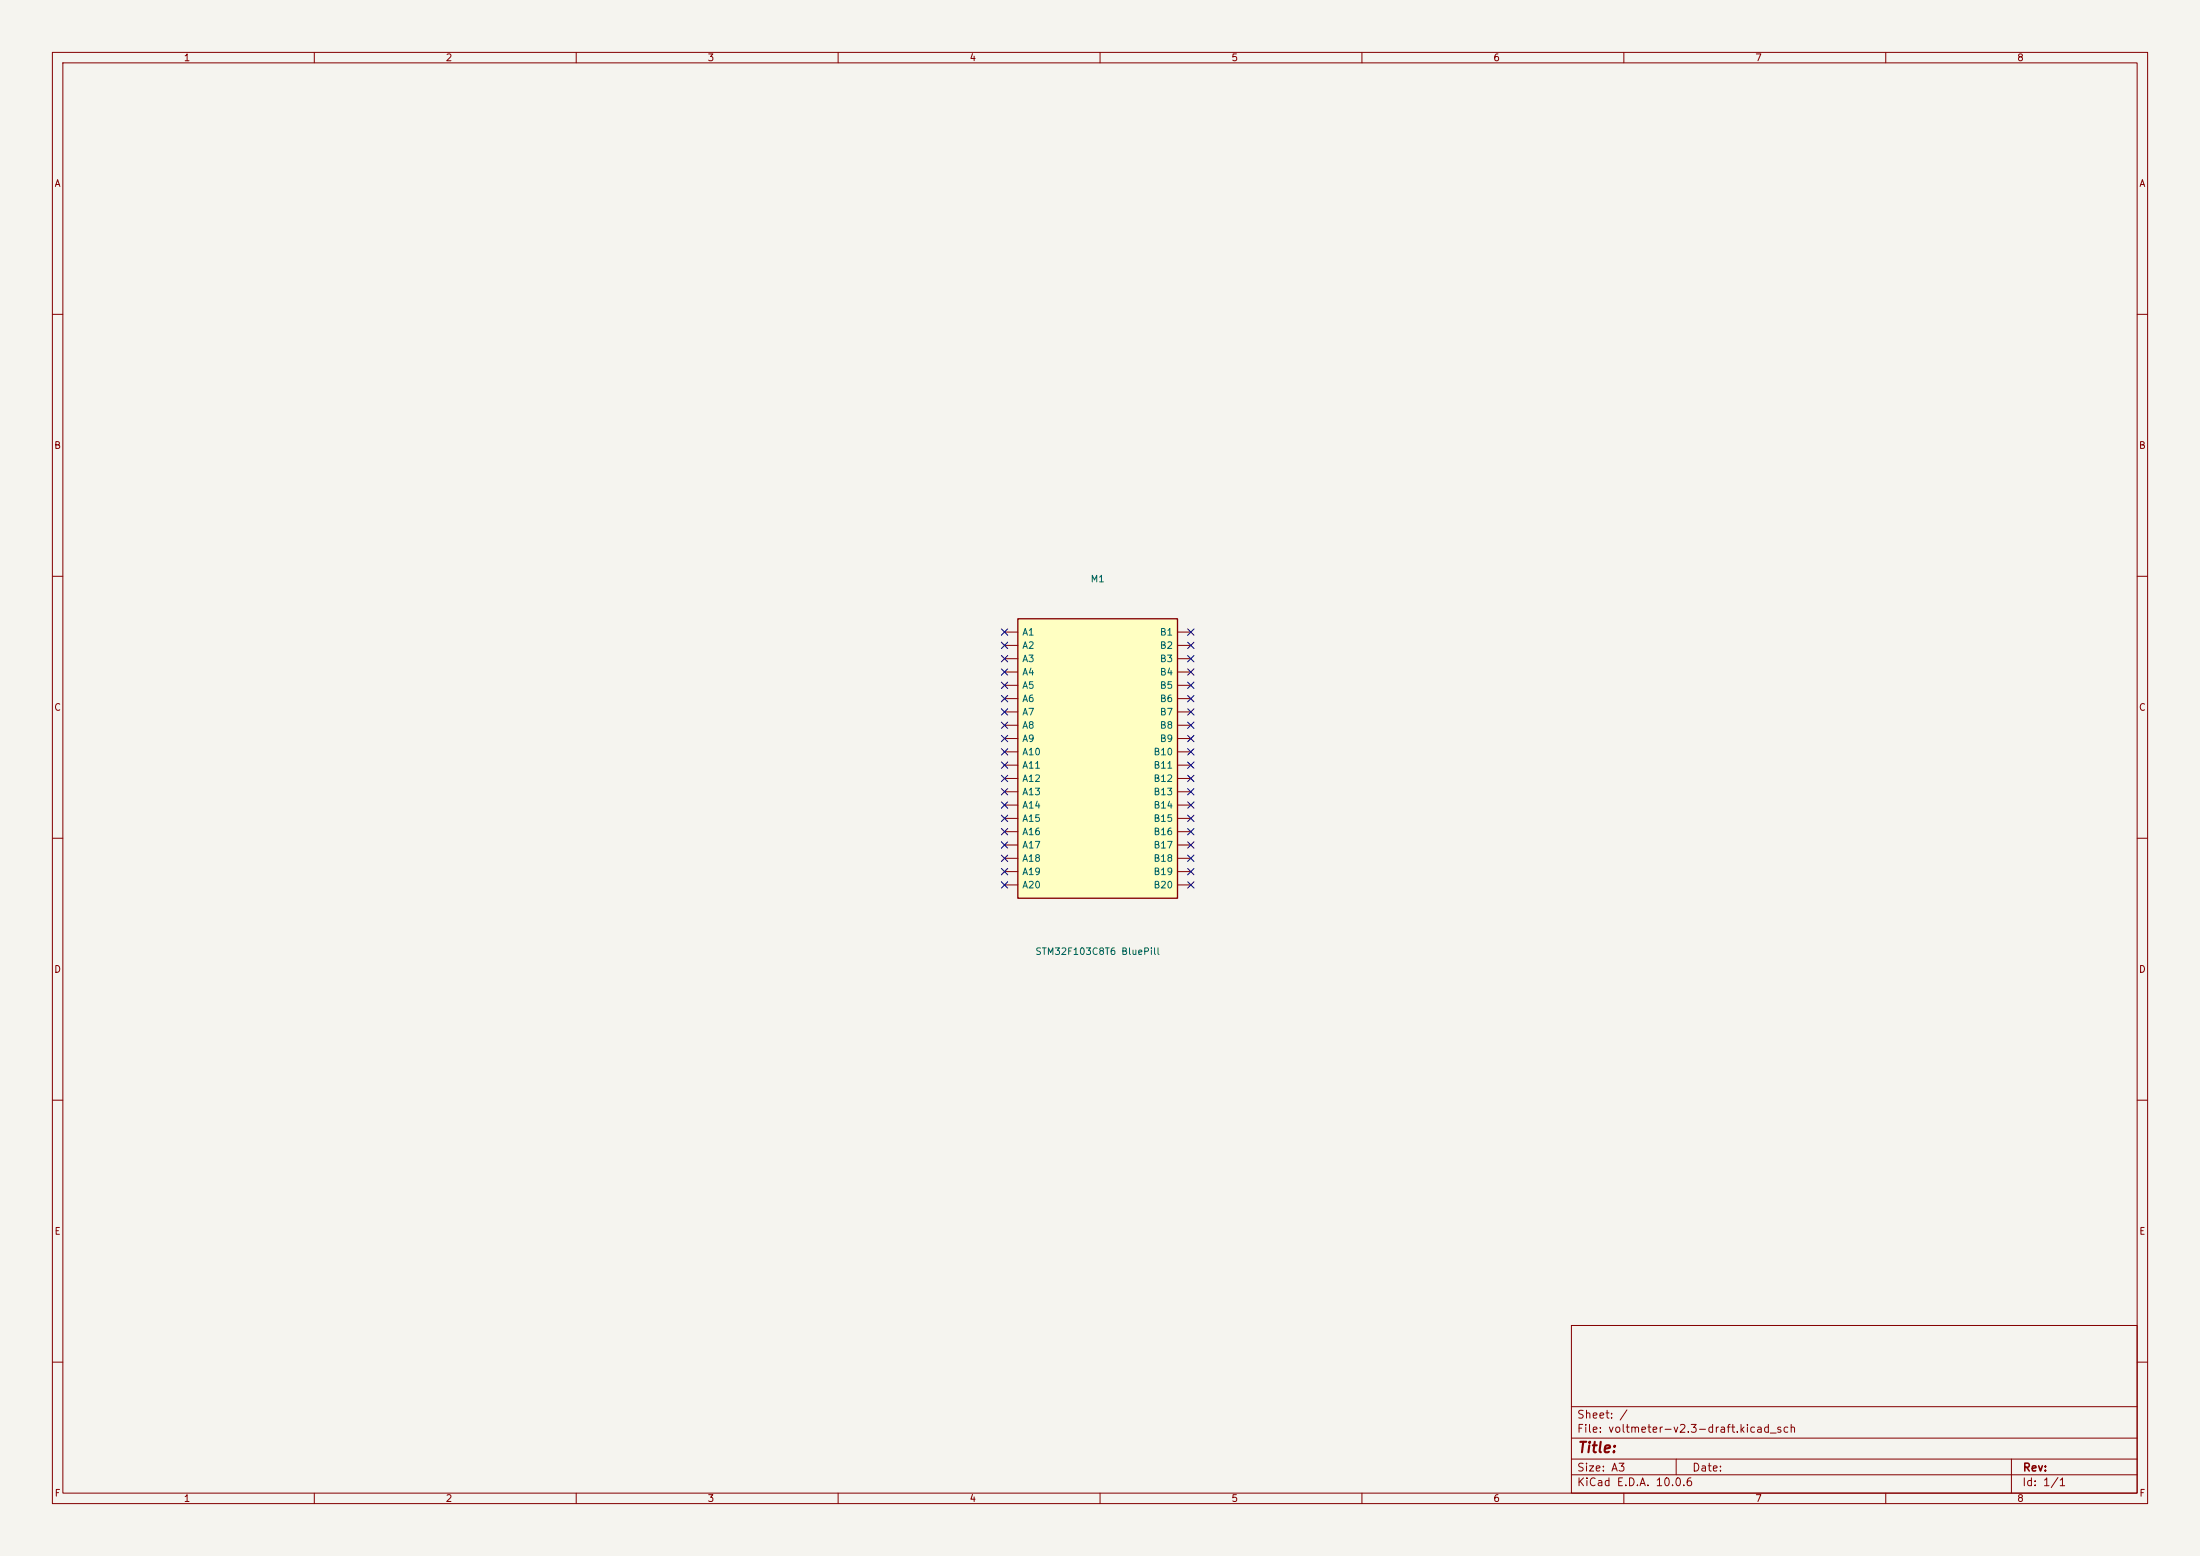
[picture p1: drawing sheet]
<svg xmlns="http://www.w3.org/2000/svg" width="420mm" height="297mm" viewBox="0 0 420 297" stroke-linecap="round" stroke-linejoin="round" font-family="sans-serif">
<path d="M0 0h420v297h-420z" fill="#f5f4ef" stroke="#f5f4ef" stroke-width=".19"/>
<g fill="none" stroke="#840000" stroke-width=".19">
<path d="M10 10h400v277h-400zM12 12h396v273h-396zM60 10v2M110 10v2M160 10v2M210 10v2M260 10v2M310 10v2M360 10v2M10 60h2M408 60h2M10 110h2"/>
<path d="M408 110h2M10 160h2M408 160h2M10 210h2M408 210h2M300 253h108v32h-108zM10 260h2M300 278.5h108M300 274.5h108M300 268.5h108M320 278.5v3M384 278.5v6.5"/>
<path d="M408 260h2M60 285v2M110 285v2M160 285v2M210 285v2M260 285v2M300 281.5h108M310 285v2M360 285v2"/>
</g>
<path d="M194.3 118.1h30.5v53.4h-30.5z" fill="#ffffc2"/>
<path d="M194.3 118.1h30.5v53.4h-30.5z" fill="none" stroke="#840000" stroke-width=".25"/>
<g fill="none" stroke="#840000" stroke-width=".19">
<path d="M191.8 120.7h2.5M191.8 123.2h2.5M191.8 125.7h2.5M191.8 128.3h2.5M191.8 130.8h2.5M191.8 133.4h2.5M191.8 135.9h2.5M191.8 138.4h2.5M224.8 120.7h2.5M224.8 123.2h2.5M224.8 125.7h2.5M224.8 128.3h2.5"/>
<path d="M224.8 130.8h2.5M224.8 133.4h2.5M224.8 135.9h2.5M224.8 138.4h2.5M191.8 141h2.5M191.8 143.5h2.5M191.8 146.1h2.5M191.8 148.6h2.5M191.8 151.1h2.5M191.8 153.7h2.5M191.8 156.2h2.5M191.8 158.8h2.5"/>
<path d="M224.8 141h2.5M224.8 143.5h2.5M224.8 146.1h2.5M224.8 148.6h2.5M224.8 151.1h2.5M224.8 153.7h2.5M224.8 156.2h2.5M224.8 158.8h2.5M191.8 161.3h2.5M191.8 163.8h2.5M191.8 166.4h2.5M191.8 168.9h2.5"/>
<path d="M224.8 161.3h2.5M224.8 163.8h2.5M224.8 166.4h2.5M224.8 168.9h2.5"/>
</g>
<g fill="none" stroke="#000084" stroke-width=".19">
<path d="M191.2 120l1.2 1.3M191.2 122.6l1.2 1.2M191.2 132.7l1.2 1.3M191.2 127.7l1.2 1.2M191.2 130.2l1.2 1.2M191.2 135.3l1.2 1.2M191.2 137.8l1.2 1.2M191.2 125.1l1.2 1.2M192.4 120l-1.2 1.3M192.4 122.6l-1.2 1.2M192.4 132.7l-1.2 1.3M192.4 127.7l-1.2 1.2"/>
<path d="M192.4 130.2l-1.2 1.2M192.4 135.3l-1.2 1.2M192.4 137.8l-1.2 1.2M192.4 125.1l-1.2 1.2M226.7 125.1l1.2 1.2M226.7 120l1.2 1.3M226.7 122.6l1.2 1.2M226.7 127.7l1.2 1.2M226.7 130.2l1.2 1.2M226.7 132.7l1.2 1.3M226.7 135.3l1.2 1.2M226.7 137.8l1.2 1.2"/>
<path d="M227.9 125.1l-1.2 1.2M227.9 127.7l-1.2 1.2M227.9 132.7l-1.2 1.3M227.9 130.2l-1.2 1.2M227.9 120l-1.2 1.3M227.9 122.6l-1.2 1.2M227.9 135.3l-1.2 1.2M227.9 137.8l-1.2 1.2M191.2 158.1l1.2 1.3M191.2 155.6l1.2 1.2M191.2 140.4l1.2 1.2M191.2 142.9l1.2 1.2"/>
<path d="M191.2 145.4l1.2 1.3M191.2 148l1.2 1.2M191.2 150.5l1.2 1.2M191.2 153.1l1.2 1.2M192.4 158.1l-1.2 1.3M192.4 155.6l-1.2 1.2M192.4 140.4l-1.2 1.2M192.4 142.9l-1.2 1.2M192.4 145.4l-1.2 1.3M192.4 148l-1.2 1.2M192.4 150.5l-1.2 1.2M192.4 153.1l-1.2 1.2"/>
<path d="M226.7 140.4l1.2 1.2M226.7 142.9l1.2 1.2M226.7 145.4l1.2 1.3M226.7 148l1.2 1.2M226.7 153.1l1.2 1.2M226.7 155.6l1.2 1.2M226.7 158.1l1.2 1.3M226.7 150.5l1.2 1.2M227.9 140.4l-1.2 1.2M227.9 142.9l-1.2 1.2M227.9 145.4l-1.2 1.3M227.9 148l-1.2 1.2"/>
<path d="M227.9 153.1l-1.2 1.2M227.9 155.6l-1.2 1.2M227.9 158.1l-1.2 1.3M227.9 150.5l-1.2 1.2M191.2 160.7l1.2 1.2M191.2 163.2l1.2 1.2M191.2 168.3l1.2 1.2M191.2 165.8l1.2 1.2M192.4 160.7l-1.2 1.2M192.4 163.2l-1.2 1.2M192.4 168.3l-1.2 1.2M192.4 165.8l-1.2 1.2"/>
<path d="M226.7 160.7l1.2 1.2M226.7 163.2l1.2 1.2M226.7 165.8l1.2 1.2M226.7 168.3l1.2 1.2M227.9 160.7l-1.2 1.2M227.9 163.2l-1.2 1.2M227.9 165.8l-1.2 1.2M227.9 168.3l-1.2 1.2"/>
</g>
<text font-size="2" fill="#840000" x="301" y="277.8">Title:</text>
<g font-size="1.5" fill="#840000">
<text x="300.9" y="273.8">File: voltmeter-v2.3-draft.kicad_sch</text>
<text x="300.9" y="271.1">Sheet: /</text>
<text x="300.9" y="281.2">Size: A3</text>
<text x="322.9" y="281.2">Date:</text>
<text x="386" y="281.2">Rev:</text>
<text x="300.9" y="284">KiCad E.D.A. 10.0.6</text>
<text x="385.9" y="284">Id: 1/1</text>
</g>
<g font-size="1.3" fill="#840000">
<text x="35" y="12">1</text>
<text x="85" y="12">2</text>
<text x="135" y="12">3</text>
<text x="185" y="12">4</text>
<text x="235" y="12">5</text>
<text x="285" y="12">6</text>
<text x="335" y="12">7</text>
<text x="385" y="12">8</text>
<text x="10.3" y="36">A</text>
<text x="408.3" y="36">A</text>
<text x="10.2" y="86">B</text>
<text x="408.2" y="86">B</text>
<text x="10.2" y="136">C</text>
<text x="408.2" y="136">C</text>
<text x="10.2" y="186">D</text>
<text x="408.2" y="186">D</text>
<text x="10.3" y="236">E</text>
<text x="408.3" y="236">E</text>
<text x="10.3" y="286">F</text>
<text x="35" y="287">1</text>
<text x="85" y="287">2</text>
<text x="135" y="287">3</text>
<text x="185" y="287">4</text>
<text x="235" y="287">5</text>
<text x="285" y="287">6</text>
<text x="335" y="287">7</text>
<text x="385" y="287">8</text>
<text x="408.3" y="286">F</text>
</g>
<g font-size="1.3" fill="#006464">
<text x="208.1" y="111.5">M1</text>
<text x="195" y="121.6">A1</text>
<text x="195" y="124.2">A2</text>
<text x="221.3" y="124.2">B2</text>
<text x="221.3" y="121.6">B1</text>
<text x="195" y="126.7">A3</text>
<text x="195" y="129.2">A4</text>
<text x="195" y="131.8">A5</text>
<text x="221.3" y="131.8">B5</text>
<text x="221.3" y="129.2">B4</text>
<text x="221.3" y="126.7">B3</text>
<text x="195" y="134.3">A6</text>
<text x="195" y="136.9">A7</text>
<text x="221.3" y="136.9">B7</text>
<text x="221.3" y="134.3">B6</text>
<text x="195" y="139.4">A8</text>
<text x="195" y="141.9">A9</text>
<text x="221.3" y="141.9">B9</text>
<text x="221.3" y="139.4">B8</text>
<text x="195" y="144.5">A10</text>
<text x="195" y="147">A11</text>
<text x="195" y="149.6">A12</text>
<text x="220.1" y="149.6">B12</text>
<text x="220.1" y="147">B11</text>
<text x="220.1" y="144.5">B10</text>
<text x="195" y="152.1">A13</text>
<text x="195" y="154.6">A14</text>
<text x="220.1" y="154.6">B14</text>
<text x="220.1" y="152.1">B13</text>
<text x="195" y="157.2">A15</text>
<text x="195" y="159.7">A16</text>
<text x="220.1" y="159.7">B16</text>
<text x="220.1" y="157.2">B15</text>
<text x="195" y="162.3">A17</text>
<text x="195" y="164.8">A18</text>
<text x="195" y="167.3">A19</text>
<text x="220.1" y="167.3">B19</text>
<text x="220.1" y="164.8">B18</text>
<text x="220.1" y="162.3">B17</text>
<text x="195" y="169.9">A20</text>
<text x="220.1" y="169.9">B20</text>
<text x="197.5" y="182.6">STM32F103C8T6 BluePill</text>
</g>
</svg>
